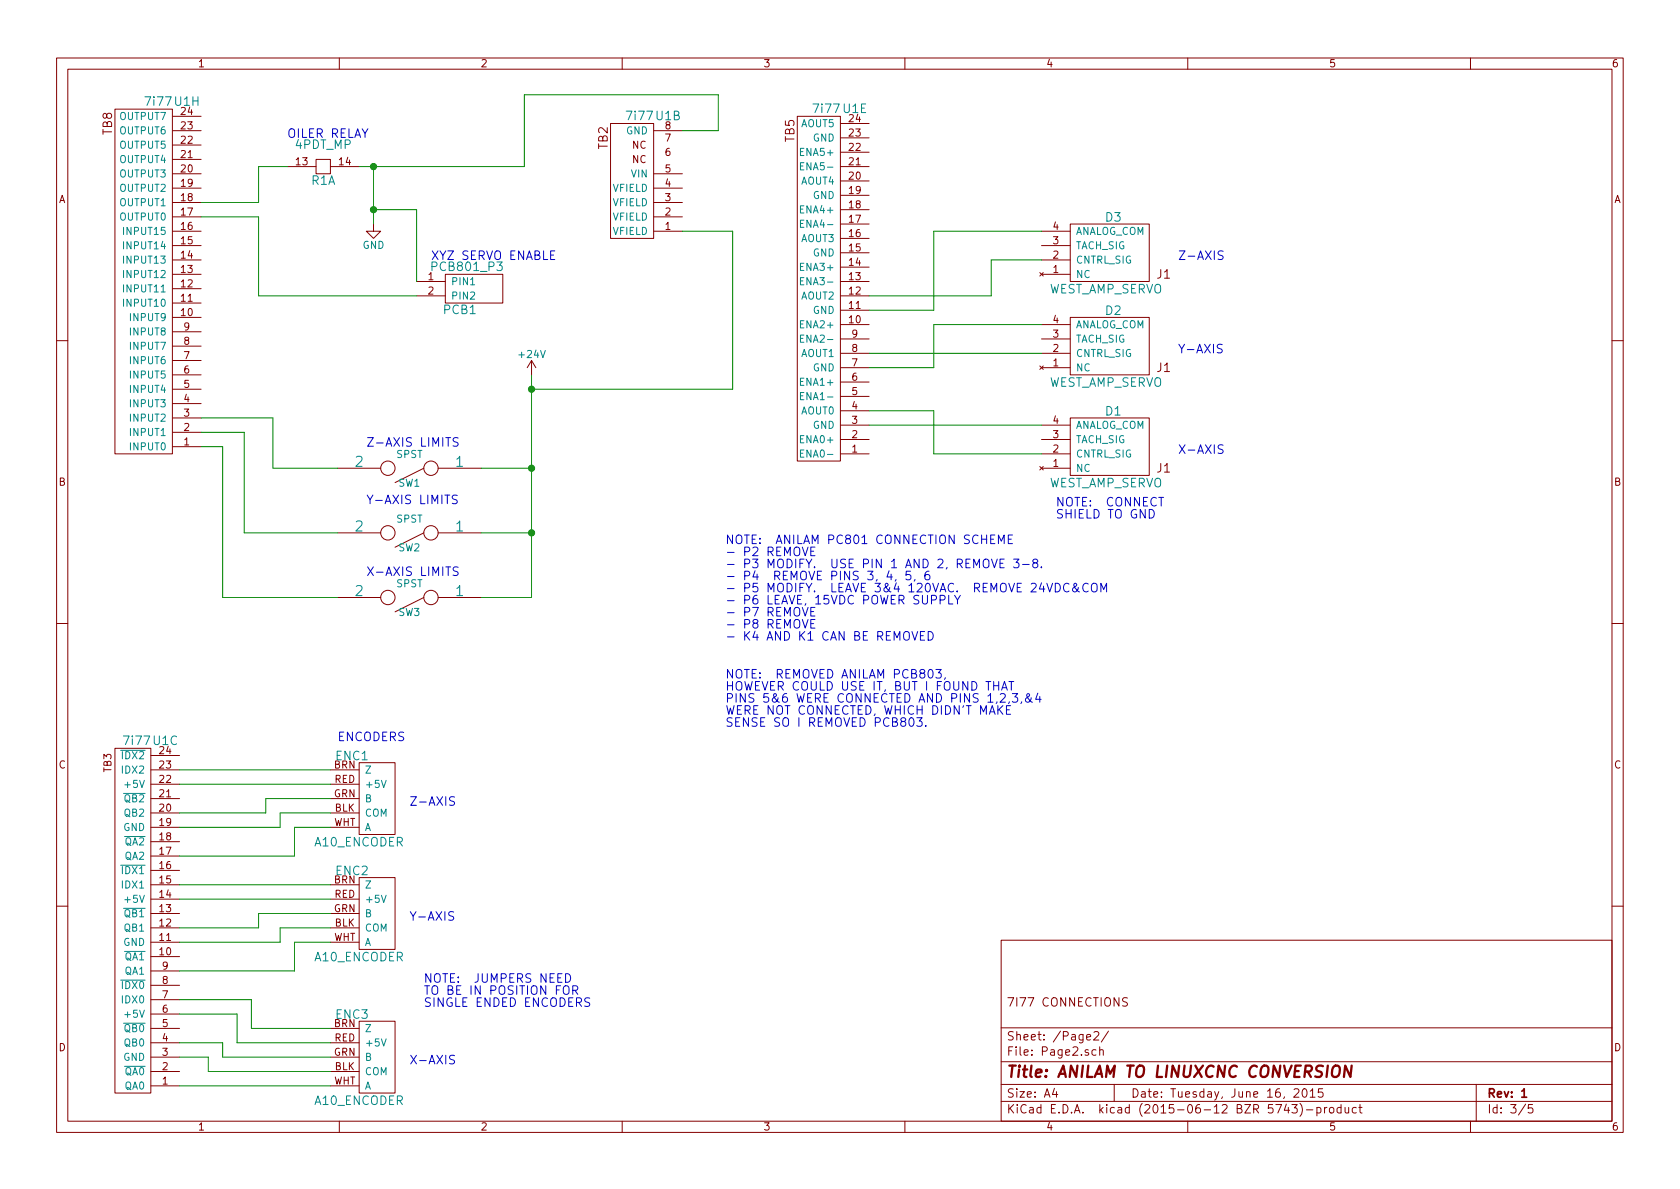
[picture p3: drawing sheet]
EESchema Schematic File Version 2
LIBS:power
LIBS:device
LIBS:transistors
LIBS:conn
LIBS:linear
LIBS:regul
LIBS:74xx
LIBS:cmos4000
LIBS:adc-dac
LIBS:memory
LIBS:xilinx
LIBS:microcontrollers
LIBS:dsp
LIBS:microchip
LIBS:analog_switches
LIBS:motorola
LIBS:texas
LIBS:intel
LIBS:audio
LIBS:interface
LIBS:digital-audio
LIBS:philips
LIBS:display
LIBS:cypress
LIBS:siliconi
LIBS:opto
LIBS:atmel
LIBS:contrib
LIBS:valves
LIBS:Auto_Anilam
LIBS:Auto_Device
LIBS:Auto_MESA
LIBS:Auto_power
LIBS:Auto_Safety_Cmpnts
EELAYER 25 0
EELAYER END
$Descr A4 11693 8268
encoding utf-8
Sheet 3 5
Title "ANILAM TO LINUXCNC CONVERSION"
Date "Tuesday, June 16, 2015"
Rev "1"
Comp ""
Comment1 "7I77 CONNECTIONS"
Comment2 ""
Comment3 ""
Comment4 ""
$EndDescr
$Comp
L 7i77 U1
U 8 1
P 1200 800
F 0 "U1" H 1300 900 60  0000 C CNN
F 1 "7i77" H 1100 900 60  0000 C CNN
F 2 "" H 1200 800 60  0000 C CNN
F 3 "" H 1200 800 60  0000 C CNN
	8    1200 800 
	1    0    0    -1  
$EndComp
$Comp
L +24V #PWR3
U 1 1
P 3700 2600
F 0 "#PWR3" H 3700 2450 50  0001 C CNN
F 1 "+24V" H 3700 2740 50  0000 C CNN
F 2 "" H 3700 2600 60  0000 C CNN
F 3 "" H 3700 2600 60  0000 C CNN
	1    3700 2600
	1    0    0    -1  
$EndComp
$Comp
L SPST SW3
U 1 1
P 2850 4150
F 0 "SW3" H 2850 4250 50  0000 C CNN
F 1 "SPST" H 2850 4050 50  0000 C CNN
F 2 "" H 2850 4150 60  0000 C CNN
F 3 "" H 2850 4150 60  0000 C CNN
	1    2850 4150
	-1   0    0    1   
$EndComp
$Comp
L SPST SW2
U 1 1
P 2850 3700
F 0 "SW2" H 2850 3800 50  0000 C CNN
F 1 "SPST" H 2850 3600 50  0000 C CNN
F 2 "" H 2850 3700 60  0000 C CNN
F 3 "" H 2850 3700 60  0000 C CNN
	1    2850 3700
	-1   0    0    1   
$EndComp
$Comp
L SPST SW1
U 1 1
P 2850 3250
F 0 "SW1" H 2850 3350 50  0000 C CNN
F 1 "SPST" H 2850 3150 50  0000 C CNN
F 2 "" H 2850 3250 60  0000 C CNN
F 3 "" H 2850 3250 60  0000 C CNN
	1    2850 3250
	-1   0    0    1   
$EndComp
Wire Wire Line
	1400 3100 1550 3100
Wire Wire Line
	1550 3100 1550 4150
Wire Wire Line
	1550 4150 2350 4150
Wire Wire Line
	1400 3000 1700 3000
Wire Wire Line
	1700 3000 1700 3700
Wire Wire Line
	1700 3700 2350 3700
Wire Wire Line
	1400 2900 1900 2900
Wire Wire Line
	1900 2900 1900 3250
Wire Wire Line
	1900 3250 2350 3250
Wire Wire Line
	3700 2600 3700 4150
Wire Wire Line
	3700 3250 3350 3250
Wire Wire Line
	3700 3700 3350 3700
Connection ~ 3700 3250
Wire Wire Line
	3700 4150 3350 4150
Connection ~ 3700 3700
$Comp
L 4PDT_MP R1
U 1 1
P 2250 1150
F 0 "R1" H 2250 1050 60  0000 C CNN
F 1 "4PDT_MP" H 2250 1300 60  0000 C CNN
F 2 "" H 2250 1150 60  0000 C CNN
F 3 "" H 2250 1150 60  0000 C CNN
	1    2250 1150
	1    0    0    -1  
$EndComp
Wire Wire Line
	1400 1400 1800 1400
Wire Wire Line
	1800 1400 1800 1150
Wire Wire Line
	1800 1150 2000 1150
$Comp
L PCB801_P3 PCB1
U 1 1
P 3200 2000
F 0 "PCB1" H 3200 1850 60  0000 C CNN
F 1 "PCB801_P3" H 3250 2150 60  0000 C CNN
F 2 "" H 3200 2000 60  0000 C CNN
F 3 "" H 3200 2000 60  0000 C CNN
	1    3200 2000
	1    0    0    -1  
$EndComp
Wire Wire Line
	1400 1500 1800 1500
Wire Wire Line
	1800 1500 1800 2050
$Comp
L GND #PWR2
U 1 1
P 2600 1550
F 0 "#PWR2" H 2600 1300 50  0001 C CNN
F 1 "GND" H 2600 1400 50  0000 C CNN
F 2 "" H 2600 1550 60  0000 C CNN
F 3 "" H 2600 1550 60  0000 C CNN
	1    2600 1550
	1    0    0    -1  
$EndComp
Wire Wire Line
	1800 2050 2900 2050
Wire Wire Line
	2600 1150 2600 1550
Wire Wire Line
	2900 1450 2900 1950
Wire Wire Line
	2600 1450 2900 1450
Connection ~ 2600 1450
Wire Wire Line
	2500 1150 3650 1150
Text Notes 2550 4000 0    60   ~ 0
X-AXIS LIMITS
Text Notes 2550 3500 0    60   ~ 0
Y-AXIS LIMITS
Text Notes 2550 3100 0    60   ~ 0
Z-AXIS LIMITS
$Comp
L 7i77 U1
U 2 1
P 4550 900
F 0 "U1" H 4650 1000 60  0000 C CNN
F 1 "7i77" H 4450 1000 60  0000 C CNN
F 2 "" H 4550 900 60  0000 C CNN
F 3 "" H 4550 900 60  0000 C CNN
	2    4550 900 
	1    0    0    -1  
$EndComp
Wire Wire Line
	3700 2700 5100 2700
Wire Wire Line
	5100 2700 5100 1600
Wire Wire Line
	5100 1600 4750 1600
Connection ~ 3700 2700
Wire Wire Line
	3650 1150 3650 650 
Wire Wire Line
	3650 650  5000 650 
Wire Wire Line
	5000 650  5000 900 
Wire Wire Line
	5000 900  4750 900 
Connection ~ 2600 1150
$Comp
L 7i77 U1
U 5 1
P 5850 850
F 0 "U1" H 5950 950 60  0000 C CNN
F 1 "7i77" H 5750 950 60  0000 C CNN
F 2 "" H 5850 850 60  0000 C CNN
F 3 "" H 5850 850 60  0000 C CNN
	5    5850 850 
	1    0    0    -1  
$EndComp
$Comp
L WEST_AMP_SERVO D1
U 1 1
P 7500 3100
F 0 "D1" H 7250 2850 60  0000 C CNN
F 1 "WEST_AMP_SERVO" H 7300 3350 60  0000 C CNN
F 2 "" H 7500 3100 60  0000 C CNN
F 3 "" H 7500 3100 60  0000 C CNN
	1    7500 3100
	-1   0    0    1   
$EndComp
$Comp
L WEST_AMP_SERVO D2
U 1 1
P 7500 2400
F 0 "D2" H 7250 2150 60  0000 C CNN
F 1 "WEST_AMP_SERVO" H 7300 2650 60  0000 C CNN
F 2 "" H 7500 2400 60  0000 C CNN
F 3 "" H 7500 2400 60  0000 C CNN
	1    7500 2400
	-1   0    0    1   
$EndComp
$Comp
L WEST_AMP_SERVO D3
U 1 1
P 7500 1750
F 0 "D3" H 7250 1500 60  0000 C CNN
F 1 "WEST_AMP_SERVO" H 7300 2000 60  0000 C CNN
F 2 "" H 7500 1750 60  0000 C CNN
F 3 "" H 7500 1750 60  0000 C CNN
	1    7500 1750
	-1   0    0    1   
$EndComp
Wire Wire Line
	7250 3150 6500 3150
Wire Wire Line
	6500 3150 6500 2850
Wire Wire Line
	6500 2850 6050 2850
Wire Wire Line
	6050 2950 7250 2950
Wire Wire Line
	6500 2550 6050 2550
Wire Wire Line
	6500 2250 6500 2550
Wire Wire Line
	6500 2150 6050 2150
Wire Wire Line
	6500 1600 6500 2150
Wire Wire Line
	6900 2050 6050 2050
Wire Wire Line
	6900 1800 6900 2050
Wire Wire Line
	6050 2450 7250 2450
Wire Wire Line
	6500 2250 7250 2250
Wire Wire Line
	6900 1800 7250 1800
Wire Wire Line
	6500 1600 7250 1600
Text Notes 7350 3600 0    60   ~ 0
NOTE:  CONNECT\nSHIELD TO GND
$Comp
L 7i77 U1
U 3 1
P 1050 5250
F 0 "U1" H 1150 5350 60  0000 C CNN
F 1 "7i77" H 950 5350 60  0000 C CNN
F 2 "" H 1050 5250 60  0000 C CNN
F 3 "" H 1050 5250 60  0000 C CNN
	3    1050 5250
	1    0    0    -1  
$EndComp
$Comp
L A10_ENCODER ENC3
U 1 1
P 2450 7350
F 0 "ENC3" H 2450 7050 60  0000 C CNN
F 1 "A10_ENCODER" H 2400 7650 60  0000 C CNN
F 2 "" H 2450 7350 60  0000 C CNN
F 3 "" H 2450 7350 60  0000 C CNN
	1    2450 7350
	-1   0    0    1   
$EndComp
$Comp
L A10_ENCODER ENC2
U 1 1
P 2450 6350
F 0 "ENC2" H 2450 6050 60  0000 C CNN
F 1 "A10_ENCODER" H 2400 6650 60  0000 C CNN
F 2 "" H 2450 6350 60  0000 C CNN
F 3 "" H 2450 6350 60  0000 C CNN
	1    2450 6350
	-1   0    0    1   
$EndComp
$Comp
L A10_ENCODER ENC1
U 1 1
P 2450 5550
F 0 "ENC1" H 2450 5250 60  0000 C CNN
F 1 "A10_ENCODER" H 2400 5850 60  0000 C CNN
F 2 "" H 2450 5550 60  0000 C CNN
F 3 "" H 2450 5550 60  0000 C CNN
	1    2450 5550
	-1   0    0    1   
$EndComp
Wire Wire Line
	1250 7550 2300 7550
Wire Wire Line
	1250 7350 1450 7350
Wire Wire Line
	1450 7350 1450 7450
Wire Wire Line
	1450 7450 2300 7450
Wire Wire Line
	1250 7250 1550 7250
Wire Wire Line
	1550 7250 1550 7350
Wire Wire Line
	1550 7350 2300 7350
Wire Wire Line
	1250 7050 1650 7050
Wire Wire Line
	1650 7050 1650 7250
Wire Wire Line
	1650 7250 2300 7250
Wire Wire Line
	1250 6950 1750 6950
Wire Wire Line
	1750 6950 1750 7150
Wire Wire Line
	1750 7150 2300 7150
Wire Wire Line
	1250 6750 2050 6750
Wire Wire Line
	2050 6750 2050 6550
Wire Wire Line
	2050 6550 2300 6550
Wire Wire Line
	1250 6550 1950 6550
Wire Wire Line
	1950 6550 1950 6450
Wire Wire Line
	1950 6450 2300 6450
Wire Wire Line
	1250 6450 1800 6450
Wire Wire Line
	1800 6450 1800 6350
Wire Wire Line
	1800 6350 2300 6350
Wire Wire Line
	1250 6250 2300 6250
Wire Wire Line
	1250 6150 2300 6150
Wire Wire Line
	1250 5950 2050 5950
Wire Wire Line
	2050 5950 2050 5750
Wire Wire Line
	2050 5750 2300 5750
Wire Wire Line
	1250 5750 1950 5750
Wire Wire Line
	1950 5750 1950 5650
Wire Wire Line
	1950 5650 2300 5650
Wire Wire Line
	1250 5650 1850 5650
Wire Wire Line
	1850 5650 1850 5550
Wire Wire Line
	1850 5550 2300 5550
Wire Wire Line
	1250 5450 2300 5450
Wire Wire Line
	1250 5350 2300 5350
Text Notes 2950 7000 0    60   ~ 0
NOTE:  JUMPERS NEED\nTO BE IN POSITION FOR\nSINGLE ENDED ENCODERS
Text Notes 5050 4450 0    60   ~ 0
NOTE:  ANILAM PC801 CONNECTION SCHEME\n- P2 REMOVE\n- P3 MODIFY.  USE PIN 1 AND 2, REMOVE 3-8.  \n- P4  REMOVE PINS 3, 4, 5, 6\n- P5 MODIFY.  LEAVE 3&4 120VAC.  REMOVE 24VDC&COM\n- P6 LEAVE, 15VDC POWER SUPPLY\n- P7 REMOVE\n- P8 REMOVE\n- K4 AND K1 CAN BE REMOVED
Text Notes 2000 950  0    60   ~ 0
OILER RELAY
Text Notes 3000 1800 0    60   ~ 0
XYZ SERVO ENABLE
Text Notes 2350 5150 0    60   ~ 0
ENCODERS
Text Notes 5050 5050 0    60   ~ 0
NOTE:  REMOVED ANILAM PCB803, \nHOWEVER COULD USE IT, BUT I FOUND THAT \nPINS 5&6 WERE CONNECTED AND PINS 1,2,3,&4 \nWERE NOT CONNECTED, WHICH DIDN'T MAKE\nSENSE SO I REMOVED PCB803.  
Text Notes 2850 7400 0    60   ~ 0
X-AXIS
Text Notes 2850 6400 0    60   ~ 0
Y-AXIS
Text Notes 2850 5600 0    60   ~ 0
Z-AXIS
Text Notes 8200 3150 0    60   ~ 0
X-AXIS
Text Notes 8200 2450 0    60   ~ 0
Y-AXIS
Text Notes 8200 1800 0    60   ~ 0
Z-AXIS
$EndSCHEMATC
